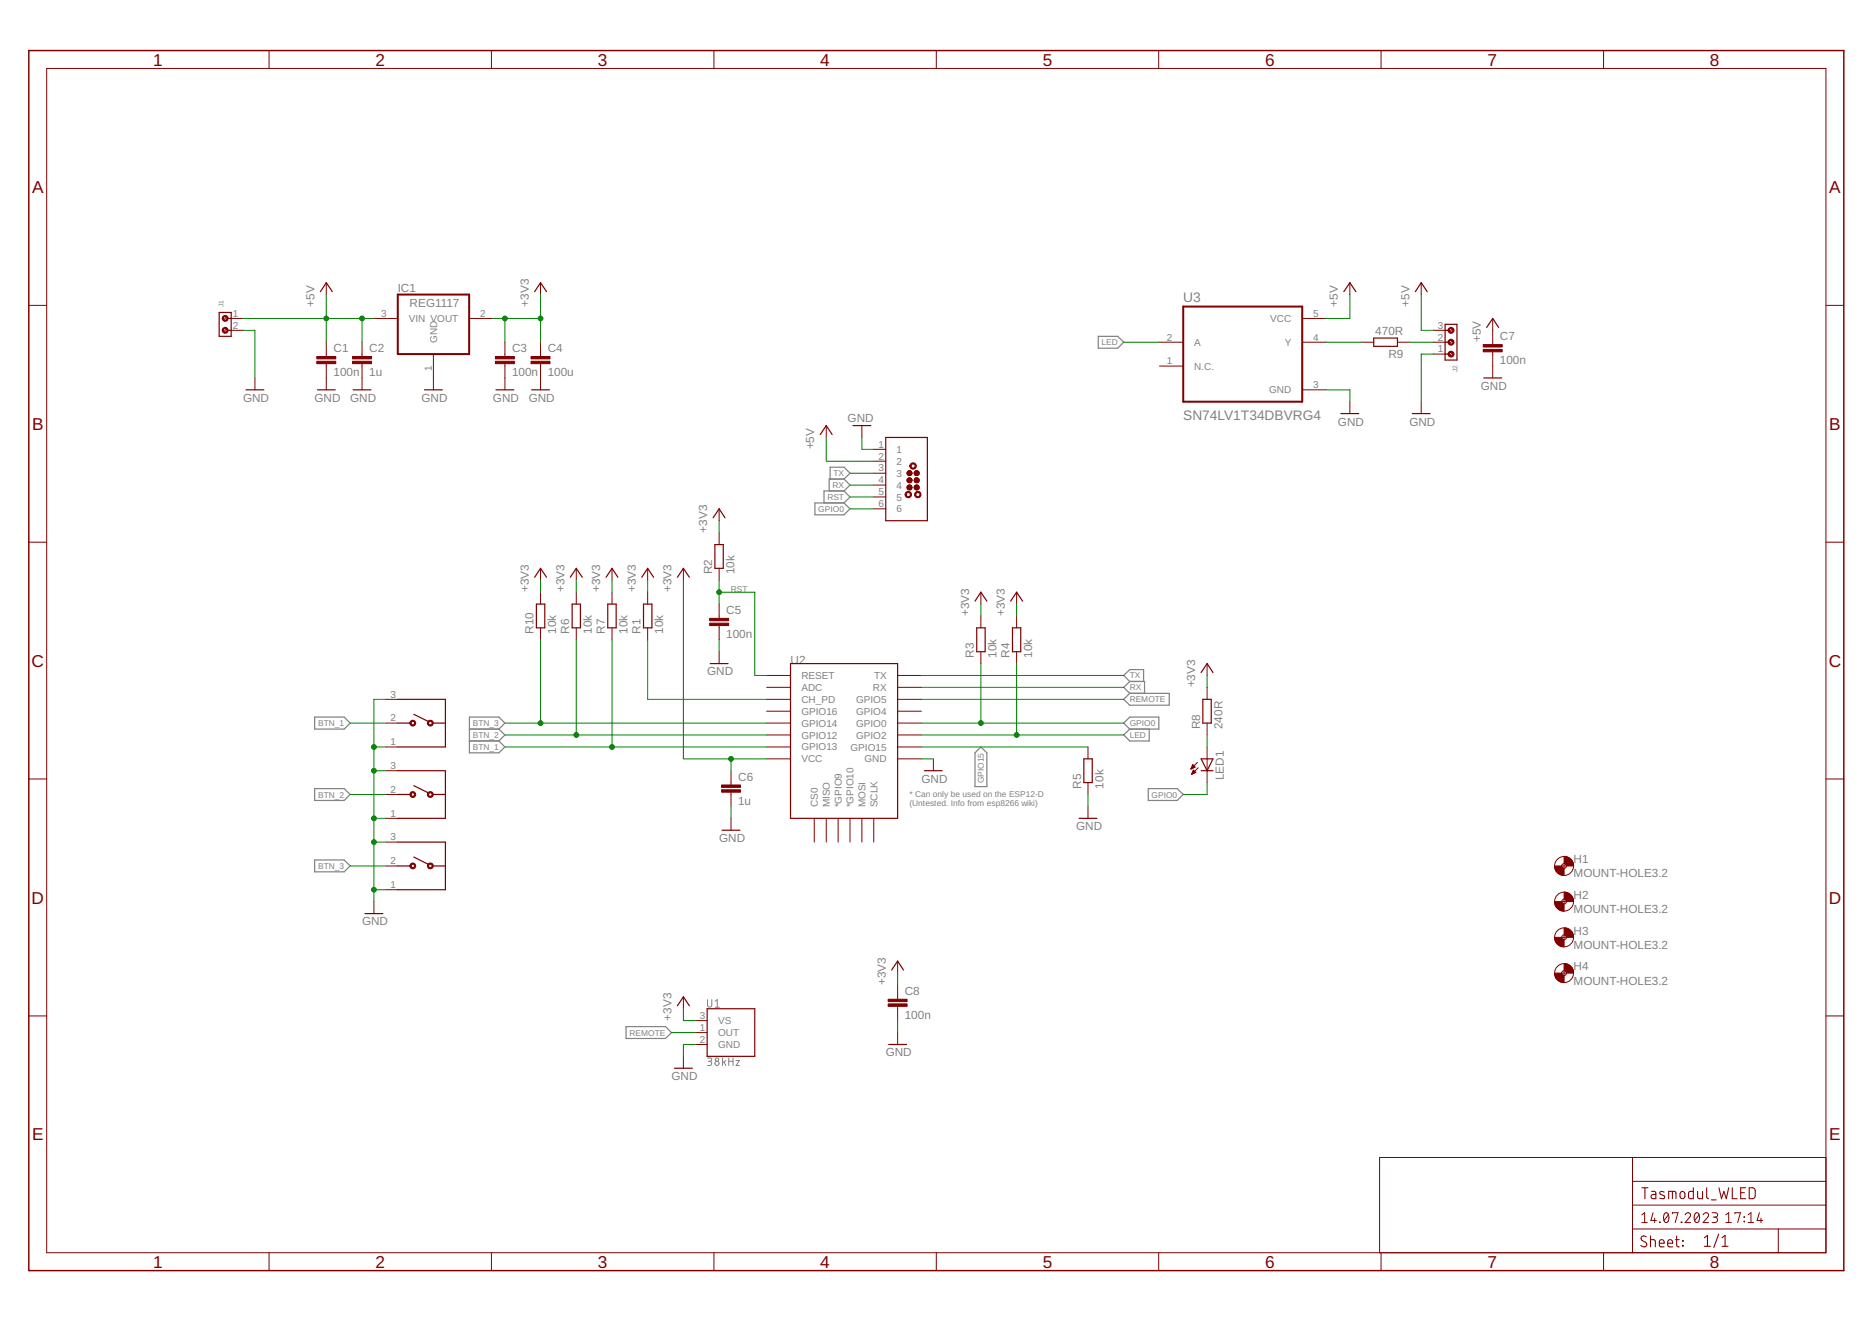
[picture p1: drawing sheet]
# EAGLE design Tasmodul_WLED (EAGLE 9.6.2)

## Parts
C1  100n  C-EUC0603  [C0603]
C2  1u  C-EUC0603  [C0603]
C3  100n  C-EUC0603  [C0603]
C4  100u  C-EUC0603  [C0603]
C5  100n  C-EUC0603  [C0603]
C6  1u  C-EUC0603  [C0603]
C7  100n  C-EUC0603  [C0603]
C8  100n  C-EUC0603  [C0603]
H1  MOUNT-HOLE3.2  [3,2]
H2  MOUNT-HOLE3.2  [3,2]
H3  MOUNT-HOLE3.2  [3,2]
H4  MOUNT-HOLE3.2  [3,2]
IC1  REG1117  [SOT223]
J1  691210910002  [691210910002]
J2  691210910003  [691210910003]
J6  TC2030-MCP-NL  [TC2030-MCP-NL]
LED1  LEDCHIP-LED0603  [CHIP-LED0603]
R1  10k  R-EU_R0603  [R0603]
R2  10k  R-EU_R0603  [R0603]
R3  10k  R-EU_R0603  [R0603]
R4  10k  R-EU_R0603  [R0603]
R5  10k  R-EU_R0603  [R0603]
R6  10k  R-EU_R0603  [R0603]
R7  10k  R-EU_R0603  [R0603]
R8  240R  R-EU_R0603  [R0603]
R9  470R  R-EU_R0603  [R0603]
R10  10k  R-EU_R0603  [R0603]
S1  436333033816  [436333033816]
S2  436333033816  [436333033816]
S3  436333033816  [436333033816]
U1  38kHz  TSOP38238  [TSOP382]
U2  ESP12ESMD  [ESP12E-SMD]
U3  SN74LV1T34DBVRG4  [SOT95P280X145-5N]

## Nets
+3V3: C3.1 C4.1 C6.1 C8.1 IC1.2(VOUT) R1.2 R2.2 R3.2 R4.2 R6.2 R7.2 R8.2 R10.2 U1.3(VS) U2.VCC
+5V: C1.1 C2.1 C7.1 IC1.3(VIN) J1.1 J2.3 J6.2 U3.5(VCC)
BTN_1: R7.1 S3.2 U2.GPIO13
BTN_2: R6.1 S2.2 U2.GPIO12
BTN_3: R10.1 S1.2 U2.GPIO14
GND: C1.2 C2.2 C3.2 C4.2 C5.2 C6.2 C7.2 C8.2 IC1.1(GND) J1.2 J2.1 J6.1 R5.1 S1.1 S1.3 S2.1 S2.3 S3.1 S3.3 U1.2(GND) U2.GND U3.3(GND)
GPIO0: J6.6 LED1.C R3.1 U2.GPIO0
GPIO15: R5.2 U2.GPIO15
LED: R4.1 U2.GPIO2 U3.2(A)
N$1: LED1.A R8.1
N$2: R9.2 U3.4(Y)
N$3: J2.2 R9.1
N$5: R1.1 U2.CH_PD
REMOTE: U1.1(OUT) U2.GPIO5
RST: C5.1 J6.5 R2.1 U2.RESET
RX: J6.4 U2.RXD0(RX)
TX: J6.3 U2.TXD0(TX)
Unconnected: U2.ADC U2.CS0 U2.GPIO4 U2.GPIO9(*GPIO9) U2.GPIO10(*GPIO10) U2.GPIO16 U2.MISO U2.MOSI U2.SCLK U3.1(N.C.)

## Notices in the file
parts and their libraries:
Wurth_Switch_WS-TASU: Copyright: Würth Elektronik
SparkFun-Sensors: Licensing: Creative Commons ShareAlike 4.0 International - https://creativecommons.org/licenses/by-sa/4.0
tag-connect: ©2009 ROFA.cz - modified and updated by Robert Darlington ‹rdarlington@gmail.com›
